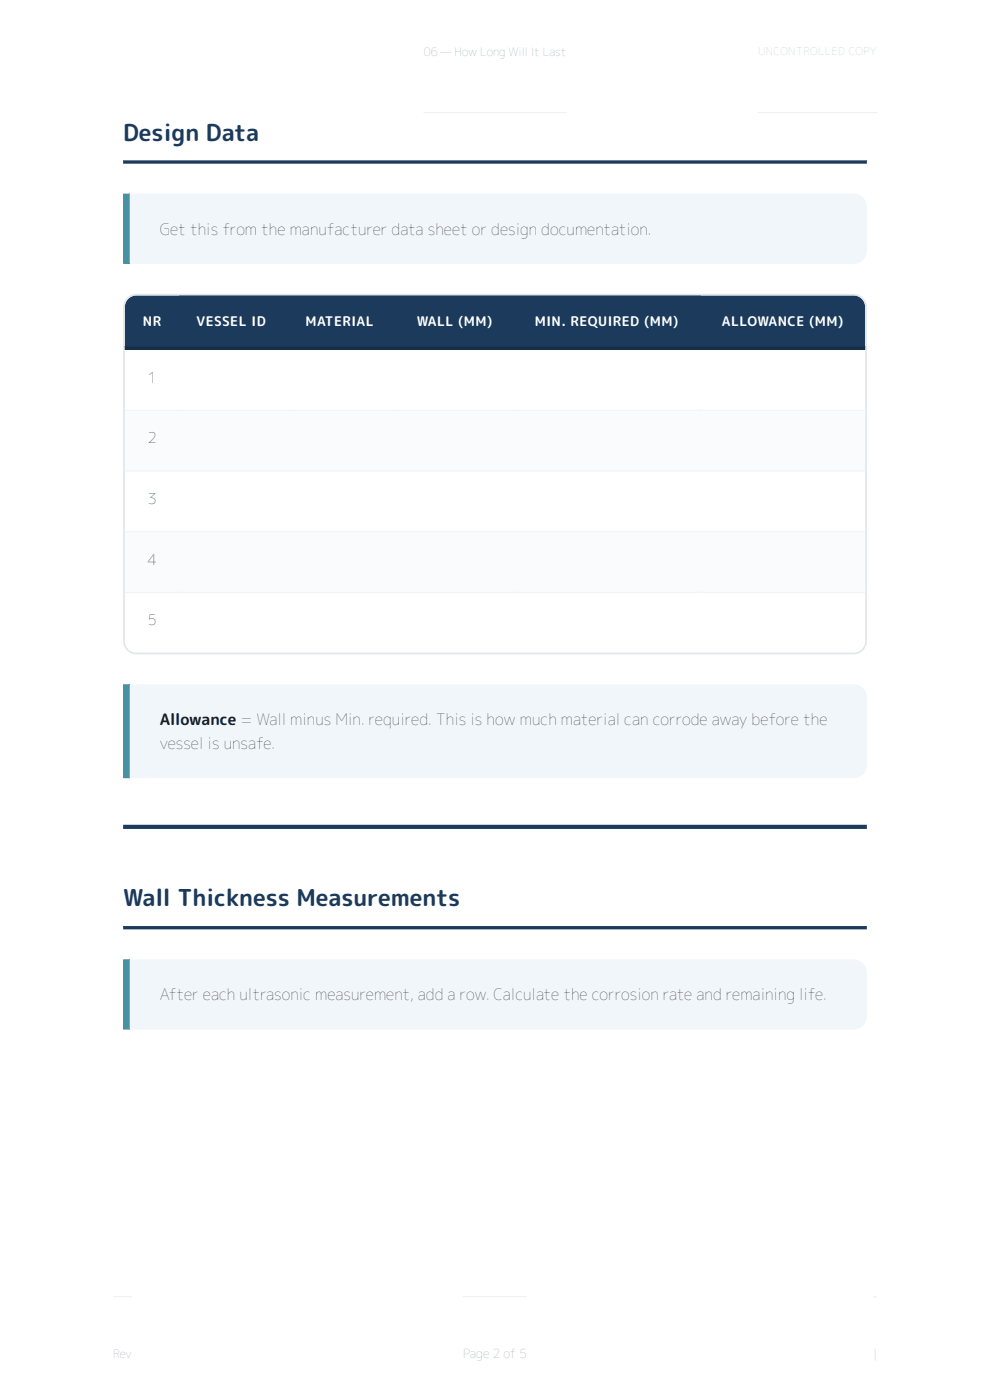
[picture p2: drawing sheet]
<svg xmlns="http://www.w3.org/2000/svg" width="210mm" height="297mm" viewBox="0 0 210 297" stroke-linecap="round" stroke-linejoin="round" font-family="sans-serif">
<path d="M26.1 34h157.8zM26.1 34h157.8v.7h-157.8z" fill-rule="evenodd" fill="#1b3a5c"/>
<path d="M26.1 41.1h157.8v14.9h-157.8z" fill="#f0f6f9"/>
<path d="M27.5 41.1l.1 14.9zM26.1 41.1h1.5v14.9h-1.5z" fill-rule="evenodd" fill="#4a90a4"/>
<path d="M26.1 145.2h157.8v19.9h-157.8z" fill="#f0f6f9"/>
<path d="M27.5 145.2l.1 19.9zM26.1 145.2h1.5v19.9h-1.5z" fill-rule="evenodd" fill="#4a90a4"/>
<g fill="#1b3a5c">
<path d="M26.1 175.9h157.8zM26.1 175h157.8v.9h-157.8z" fill-rule="evenodd"/>
<path d="M26.1 196.4l157.8 .1zM26.1 196.4h157.8v.8h-157.8z" fill-rule="evenodd"/>
</g>
<path d="M26.1 203.5h157.8v14.9h-157.8z" fill="#f0f6f9"/>
<path d="M27.5 203.5l.1 14.9zM26.1 203.5h1.5v14.9h-1.5z" fill-rule="evenodd" fill="#4a90a4"/>
<g fill="#1b3a5c">
<path d="M26.5 62.7h11.7v11.6h-11.7z"/>
<path d="M38.2 62.7h23.1v11.6h-23.1z"/>
<path d="M61.3 62.7h22.9v11.6h-22.9z"/>
<path d="M84.2 62.7h24.6v11.6h-24.6z"/>
<path d="M108.8 62.7h39.8v11.6h-39.8z"/>
<path d="M148.6 62.7h34.9v11.6h-34.9z"/>
</g>
<g fill="#fafbfc">
<path d="M26.5 87.1h157v12.9h-157z"/>
<path d="M26.5 112.9h157v12.9h-157z"/>
</g>
<path d="M27 63.6a2.47 2.47 0 0 1 1.9-.9h152.2a2.48 2.48 0 0 1 2.4 2.5v70.8a2.48 2.48 0 0 1-2.4 2.5h-152.2a2.48 2.48 0 0 1-2.4-2.5v-70.8v-.6zM26.7 63.4a2.82 2.82 0 0 1 2.2-1.1h152.2a2.83 2.83 0 0 1 2.8 2.9v70.8a2.83 2.83 0 0 1-2.8 2.8h-152.2a2.83 2.83 0 0 1-2.8-2.8v-70.8l.1-.7z" fill-rule="evenodd" fill="#e2e6ea"/>
<g fill="#132d4a">
<path d="M26.5 73.5h11.7zM26.5 73.5h11.7v.8h-11.7z" fill-rule="evenodd"/>
<path d="M38.2 73.5h23.1zM38.2 73.5h23.1v.8h-23.1z" fill-rule="evenodd"/>
<path d="M61.3 73.5h22.9zM61.3 73.5h22.9v.8h-22.9z" fill-rule="evenodd"/>
<path d="M84.2 73.5h24.6zM84.2 73.5h24.6v.8h-24.6z" fill-rule="evenodd"/>
<path d="M108.8 73.5h39.8zM108.8 73.5h39.8v.8h-39.8z" fill-rule="evenodd"/>
<path d="M148.6 73.5h34.9zM148.6 73.5h34.9v.8h-34.9z" fill-rule="evenodd"/>
</g>
<g fill="#eef1f4">
<path d="M26.5 86.9l11.7 .1zM26.5 86.9h11.7v.2h-11.7z" fill-rule="evenodd"/>
<path d="M38.2 86.9l23.1 .1zM38.2 86.9h23.1v.2h-23.1z" fill-rule="evenodd"/>
<path d="M61.3 86.9l22.9 .1zM61.3 86.9h22.9v.2h-22.9z" fill-rule="evenodd"/>
<path d="M84.2 86.9l24.6 .1zM84.2 86.9h24.6v.2h-24.6z" fill-rule="evenodd"/>
<path d="M108.8 86.9l39.8 .1zM108.8 86.9h39.8v.2h-39.8z" fill-rule="evenodd"/>
<path d="M148.6 86.9l34.9 .1zM148.6 86.9h34.9v.2h-34.9z" fill-rule="evenodd"/>
<path d="M26.5 99.8h11.7zM26.5 99.8h11.7v.2h-11.7z" fill-rule="evenodd"/>
<path d="M38.2 99.8h23.1zM38.2 99.8h23.1v.2h-23.1z" fill-rule="evenodd"/>
<path d="M61.3 99.8h22.9zM61.3 99.8h22.9v.2h-22.9z" fill-rule="evenodd"/>
<path d="M84.2 99.8h24.6zM84.2 99.8h24.6v.2h-24.6z" fill-rule="evenodd"/>
<path d="M108.8 99.8h39.8zM108.8 99.8h39.8v.2h-39.8z" fill-rule="evenodd"/>
<path d="M148.6 99.8h34.9zM148.6 99.8h34.9v.2h-34.9z" fill-rule="evenodd"/>
<path d="M26.5 112.7h11.7zM26.5 112.7h11.7v.2h-11.7z" fill-rule="evenodd"/>
<path d="M38.2 112.7h23.1zM38.2 112.7h23.1v.2h-23.1z" fill-rule="evenodd"/>
<path d="M61.3 112.7h22.9zM61.3 112.7h22.9v.2h-22.9z" fill-rule="evenodd"/>
<path d="M84.2 112.7h24.6zM84.2 112.7h24.6v.2h-24.6z" fill-rule="evenodd"/>
<path d="M108.8 112.7h39.8zM108.8 112.7h39.8v.2h-39.8z" fill-rule="evenodd"/>
<path d="M148.6 112.7h34.9zM148.6 112.7h34.9v.2h-34.9z" fill-rule="evenodd"/>
<path d="M26.5 125.5l11.7 .1zM26.5 125.5h11.7v.3h-11.7z" fill-rule="evenodd"/>
<path d="M38.2 125.5l23.1 .1zM38.2 125.5h23.1v.3h-23.1z" fill-rule="evenodd"/>
<path d="M61.3 125.5l22.9 .1zM61.3 125.5h22.9v.3h-22.9z" fill-rule="evenodd"/>
<path d="M84.2 125.5l24.6 .1zM84.2 125.5h24.6v.3h-24.6z" fill-rule="evenodd"/>
<path d="M108.8 125.5l39.8 .1zM108.8 125.5h39.8v.3h-39.8z" fill-rule="evenodd"/>
<path d="M148.6 125.5l34.9 .1zM148.6 125.5h34.9v.3h-34.9z" fill-rule="evenodd"/>
</g>
<g fill="#e8ecf0">
<path d="M24 23.8v.2z" fill-rule="evenodd"/>
<path d="M89.9 23.8h30.2zM89.9 23.8h30.2v.2h-30.2z" fill-rule="evenodd"/>
<path d="M160.9 23.8h25.1zM160.9 23.8h25.1v.2h-25.1z" fill-rule="evenodd"/>
<path d="M24 275.2h3.9zM24 275h3.9v.2h-3.9z" fill-rule="evenodd"/>
<path d="M98.2 275.2h13.6zM98.2 275h13.6v.2h-13.6z" fill-rule="evenodd"/>
<path d="M185.3 275.2h.7zM185.3 275h.7v.2h-.7z" fill-rule="evenodd"/>
</g>
<g font-size="4.9" fill="#1b3a5c">
<text x="26.1" y="29.8">Design Data</text>
<text x="26.1" y="192.3">Wall Thickness Measurements</text>
</g>
<g font-size="3.4" fill="#2c2c2e">
<text x="33.9" y="49.8">Get this from the manufacturer data sheet or design documentation.</text>
<text x="33.9" y="158.9">vessel is unsafe.</text>
<text x="33.9" y="212.2">After each ultrasonic measurement, add a row. Calculate the corrosion rate and remaining life.</text>
</g>
<text font-size="3.4" fill="#1d1d1f" x="33.9" y="153.9">Allowance = Wall minus Min. required. This is how much material can corrode away before the</text>
<g font-size="3.2" fill="#1d1d1f">
<text x="31.4" y="81.2">1</text>
<text x="31.4" y="94">2</text>
<text x="31.4" y="106.9">3</text>
<text x="31.4" y="119.8">4</text>
<text x="31.4" y="132.7">5</text>
</g>
<g font-size="2.8" fill="#fff">
<text x="30.3" y="69.2">NR</text>
<text x="41.7" y="69.2">VESSEL ID</text>
<text x="64.8" y="69.2">MATERIAL</text>
<text x="88.4" y="69.2">WALL (MM)</text>
<text x="113.4" y="69.2">MIN. REQUIRED (MM)</text>
<text x="153.1" y="69.2">ALLOWANCE (MM)</text>
</g>
<text font-size="2.6" fill="#999" x="98.2" y="288.1">Page 2 of 5</text>
<text font-size="2.5" fill="#999" x="89.9" y="11.8">06 — How Long Will It Last</text>
</svg>
